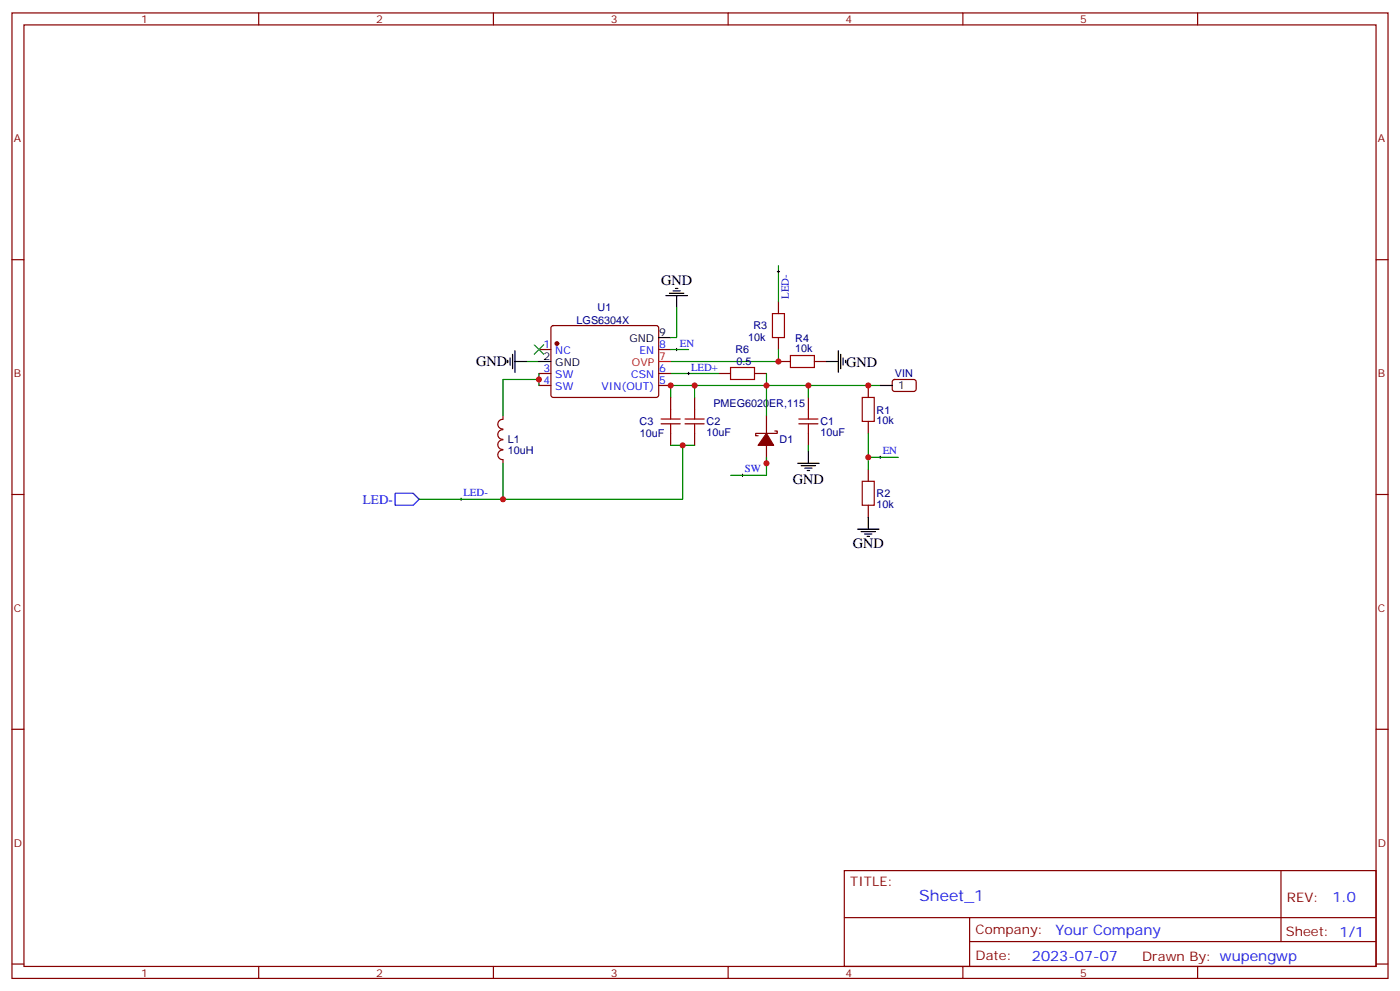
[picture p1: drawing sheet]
<svg xmlns="http://www.w3.org/2000/svg" width="412mm" height="292mm" viewBox="0 0 412 292" stroke-linecap="round" stroke-linejoin="round" font-family="sans-serif">
<g fill="none" stroke="#870000" stroke-width=".35">
<path d="M3.5 3.8h405.4v284.3h-405.4zM7.1 7.3h398.2v277.3h-398.2zM76.2 3.8v3.5M145.3 3.8v3.5M214.5 3.8v3.5M283.6 3.8v3.5M352.8 3.8v3.5M3.5 76.5h3.6M405.3 76.5h3.6M162.5 96.1l.5-.2h30.6l.4 .7v20l-.7 .5-30.6-.1-.4-.7v-19.7zM229.3 88.8v3.6M229.3 99.4v3.5"/>
<path d="M158.7 110h3.6M158.7 102.9h3.6M158.7 113.5h3.6M194 110h3.6M194 102.9h3.6M194 113.5h3.6M197.6 117.1v3.5M204.6 117.1v3.5M211.7 110h3.5M222.2 110h3.6M229.3 106.5h3.5M238.1 117.1v3.5"/>
<path d="M239.9 106.5h3.5M255.8 113.5v3.6M263.1 112l.4-.2h5.9l.5 .7-.1 2.4-.6 .4-5.9-.1-.5-.6v-2.1zM148.1 129.6a1.41 1.41 0 0 0-1.5 1.4 1.41 1.41 0 0 0 1.5 1.4M148.1 126.6a1.41 1.41 0 0 0-1.5 1.4 1.41 1.41 0 0 0 1.5 1.4M148.1 132.5a1.41 1.41 0 0 0-1.5 1.4 1.41 1.41 0 0 0 1.5 1.5M148.1 123.5a1.41 1.41 0 0 0-1.5 1.4 1.41 1.41 0 0 0 1.5 1.4M148.2 122.3v1.1M148.2 135.4v1.1M197.6 127.6v3.6M204.6 127.6v3.6M225.8 122.3v5.3"/>
<path d="M225.8 131.2v5.3M228.2 126.9h.8v.7h-6.4v.7h.7M238.1 127.6v3.6M255.8 124.1v3.5M255.8 138.2v3.5M3.5 145.6h3.6M255.8 148.8v3.5M405.3 145.6h3.6M3.5 214.8h3.6M405.3 214.8h3.6M248.7 256.4h156.6v28.2h-156.6zM377.3 256.4v20.9"/>
<path d="M248.7 270.2h156.5M285.6 277.3h119.6M285.6 270.2v14.2M3.5 283.9h3.6M76.2 284.6v3.5M145.3 284.6v3.5M214.5 284.6v3.5M283.6 284.6v3.5M352.8 284.6v3.5M405.3 283.9h3.6"/>
</g>
<g fill="none" stroke="#a10000" stroke-width=".35">
<path d="M227.5 92.4h3.6v7h-3.6zM215.2 108.2h7v3.6h-7zM232.8 104.7h7.1v3.5h-7.1zM254 117.1h3.5v7h-3.5zM194.7 123.4h5.7M194.7 124.8h5.7M197.6 120.6v2.8M197.6 124.8v2.8M201.8 123.4h5.6M201.8 124.8h5.6M204.6 120.6v2.8M204.6 124.8v2.8"/>
<path d="M235.3 123.4h5.6M235.3 124.8h5.6M238.1 120.6v2.8M238.1 124.8v2.8M254 141.7h3.5v7.1h-3.5z"/>
</g>
<g fill="none" stroke="#008700" stroke-width=".35">
<path d="M229.3 78.2v10.6M199.3 90.6v8.8h-1.7M155.2 106.5h3.5M158.7 111.8h-10.5v10.5M158.7 110v3.5M197.6 110h14.1M197.6 102.9h5.2M204.6 113.5v3.6M225.8 110v12.3M229.3 102.9v3.6h-31.7M238.1 113.5v3.6M259.3 113.5h-61.7v3.6"/>
<path d="M148.2 136.5v10.5M197.6 131.2h7M201.1 131.2v15.8h-77.6M225.8 134.7v5.3h-10.6M238.1 131.2v1.7M255.8 127.6v10.6M255.8 134.7h8.8"/>
</g>
<g fill="#870000" stroke="#870000" stroke-width=".35">
<path d="M225.8 127.6l2.1 3.6h-4.6z"/>
<circle cx="164" cy="101.2" r=".53"/>
</g>
<g fill="none" stroke="#000" stroke-width=".35">
<path d="M194 99.4h3.6M196.1 87.1h6.4M197.2 86.4h4.2M198.3 85.7h2.1M199 84.9h.7M199.3 87.1v3.5M149.6 106.1v.7M150.3 105.4v2.1M151 104.4v4.2M151.7 106.5h3.5M151.7 103.3v6.3M158.7 106.5h3.6"/>
<path d="M243.4 106.5h3.5M246.9 103.3v6.3M247.6 104.4v4.2M248.4 105.4v2.1M249.1 106.1v.7M259.3 113.5h3.5M234.9 136.5h6.4M236 137.2h4.2M237.1 137.9h2.1M237.8 138.6h.7M238.1 132.9v3.6M252.6 155.9h6.3"/>
<path d="M253.6 156.6h4.3M254.7 157.3h2.1M255.4 158h.7M255.8 152.3v3.6"/>
</g>
<path d="M229.3 79.7v.7M229 80h.7M199 102.9h.7M199.3 102.6v.7M202.5 110h.7M202.8 109.6v.7M218.4 140h.7M218.7 139.6v.7M258.9 134.7h.7M259.3 134.3v.7M135.5 147h.7M135.8 146.7v.7" fill="none" stroke="#000" stroke-width=".29"/>
<path d="M194 106.5h3.6" fill="none" stroke="#f00" stroke-width=".35"/>
<path d="M157.3 101.5l2.9 2.9M160.2 101.5l-2.9 2.9" fill="none" stroke="#3c3" stroke-width=".35"/>
<path d="M116.4 145.3h5.3l1.8 1.7-1.8 1.8h-5.3z" fill="none" stroke="#00f" stroke-width=".35"/>
<g fill="#c00">
<circle cx="238.1" cy="113.5" r=".88"/>
<circle cx="229.3" cy="106.5" r=".88"/>
<circle cx="204.6" cy="113.5" r=".88"/>
<circle cx="225.8" cy="113.5" r=".88"/>
<circle cx="255.8" cy="113.5" r=".88"/>
<circle cx="158.8" cy="111.8" r=".88"/>
<circle cx="255.8" cy="134.7" r=".88"/>
<circle cx="225.8" cy="136.5" r=".88"/>
<circle cx="197.6" cy="113.5" r=".88"/>
<circle cx="201.1" cy="131.2" r=".88"/>
<circle cx="148.2" cy="147" r=".88"/>
</g>
<text font-size="4.6" fill="#00f" x="270.8" y="265.4">Sheet_1</text>
<g font-size="4.2">
<text x="194.7" y="83.8">GND</text>
<text x="140.2" y="107.9">GND</text>
<text x="249.2" y="108">GND</text>
<text x="233.5" y="142.6">GND</text>
<text x="251.2" y="161.5">GND</text>
</g>
<g font-size="4.2" fill="#00f">
<text x="392.5" y="265.7">1.0</text>
<text x="310.9" y="275.2">Your Company</text>
<text x="304" y="283">2023-07-07</text>
</g>
<text font-size="3.9" fill="#00f" x="106.9" y="148.3">LED-</text>
<g font-size="3.9" fill="#800">
<text x="250.5" y="261">TITLE:</text>
<text x="379.1" y="265.7">REV:</text>
<text x="287.4" y="275.2">Company:</text>
<text x="378.7" y="275.8">Sheet: 1/1</text>
<text x="287.4" y="282.9">Date:</text>
<text x="336.4" y="282.9">Drawn By: wupengwp</text>
</g>
<g font-size="3.2" fill="#800">
<text x="41.6" y="6.8">1</text>
<text x="110.8" y="6.8">2</text>
<text x="179.9" y="6.8">3</text>
<text x="249.1" y="6.8">4</text>
<text x="318.2" y="6.8">5</text>
<text x="4.1" y="41.9">A</text>
<text x="405.9" y="41.9">A</text>
<text x="4.1" y="111.1">B</text>
<text x="405.9" y="111.1">B</text>
<text x="4.1" y="180.2">C</text>
<text x="405.9" y="180.2">C</text>
<text x="4.1" y="249.3">D</text>
<text x="405.9" y="249.3">D</text>
<text x="41.6" y="287.6">1</text>
<text x="110.8" y="287.6">2</text>
<text x="179.9" y="287.6">3</text>
<text x="249.1" y="287.6">4</text>
<text x="318.2" y="287.6">5</text>
</g>
<g font-size="3.2" fill="#00f">
<text x="232.4" y="88" transform="rotate(-90 232.4 88)">LED-</text>
<text x="160.1" y="102.6">1</text>
<text x="163.6" y="104.4">NC</text>
<text x="188.3" y="104.4">EN</text>
<text x="194.2" y="102.6">8</text>
<text x="200.3" y="102.1">EN</text>
<text x="160.1" y="109.6">3</text>
<text x="160.1" y="113.2">4</text>
<text x="163.6" y="111.4">SW</text>
<text x="186" y="111.4">CSN</text>
<text x="194.2" y="113.2">5</text>
<text x="194.2" y="109.6">6</text>
<text x="203.6" y="109.1">LED+</text>
<text x="163.6" y="114.9">SW</text>
<text x="177.2" y="114.9">VIN(OUT)</text>
<text x="260" y="133.8">EN</text>
<text x="219.4" y="139.1">SW</text>
<text x="136.5" y="146.1">LED-</text>
</g>
<g font-size="3.2" fill="#000080">
<text x="169.9" y="95.3">LGS6304X</text>
<text x="176" y="91.5">U1</text>
<text x="220.4" y="100.5">10k</text>
<text x="221.9" y="97">R3</text>
<text x="234.3" y="100.6">R4</text>
<text x="216.6" y="104.1">R6</text>
<text x="217" y="107.6">0.5</text>
<text x="234.3" y="103.6">10k</text>
<text x="263.6" y="111.1">VIN</text>
<text x="210.1" y="119.9">PMEG6020ER,115</text>
<text x="188.4" y="125.3">C3</text>
<text x="208.1" y="125.2">C2</text>
<text x="241.7" y="125.2">C1</text>
<text x="258.2" y="124.9">10k</text>
<text x="258.2" y="121.8">R1</text>
<text x="149.6" y="130.6">L1</text>
<text x="188.5" y="128.8">10uF</text>
<text x="208.1" y="128.4">10uF</text>
<text x="229.7" y="130.5">D1</text>
<text x="241.7" y="128.4">10uF</text>
<text x="149.6" y="133.7">10uH</text>
<text x="258.2" y="149.6">10k</text>
<text x="258.2" y="146.5">R2</text>
</g>
<g font-size="3.2">
<text x="185.4" y="100.8">GND</text>
<text x="194.2" y="99.1">9</text>
<text x="160.1" y="106.1">2</text>
<text x="163.6" y="107.9">GND</text>
<text x="264.6" y="114.6">1</text>
</g>
<g font-size="3.2" fill="#f00">
<text x="186.1" y="107.9">OVP</text>
<text x="194.2" y="106.1">7</text>
</g>
</svg>
